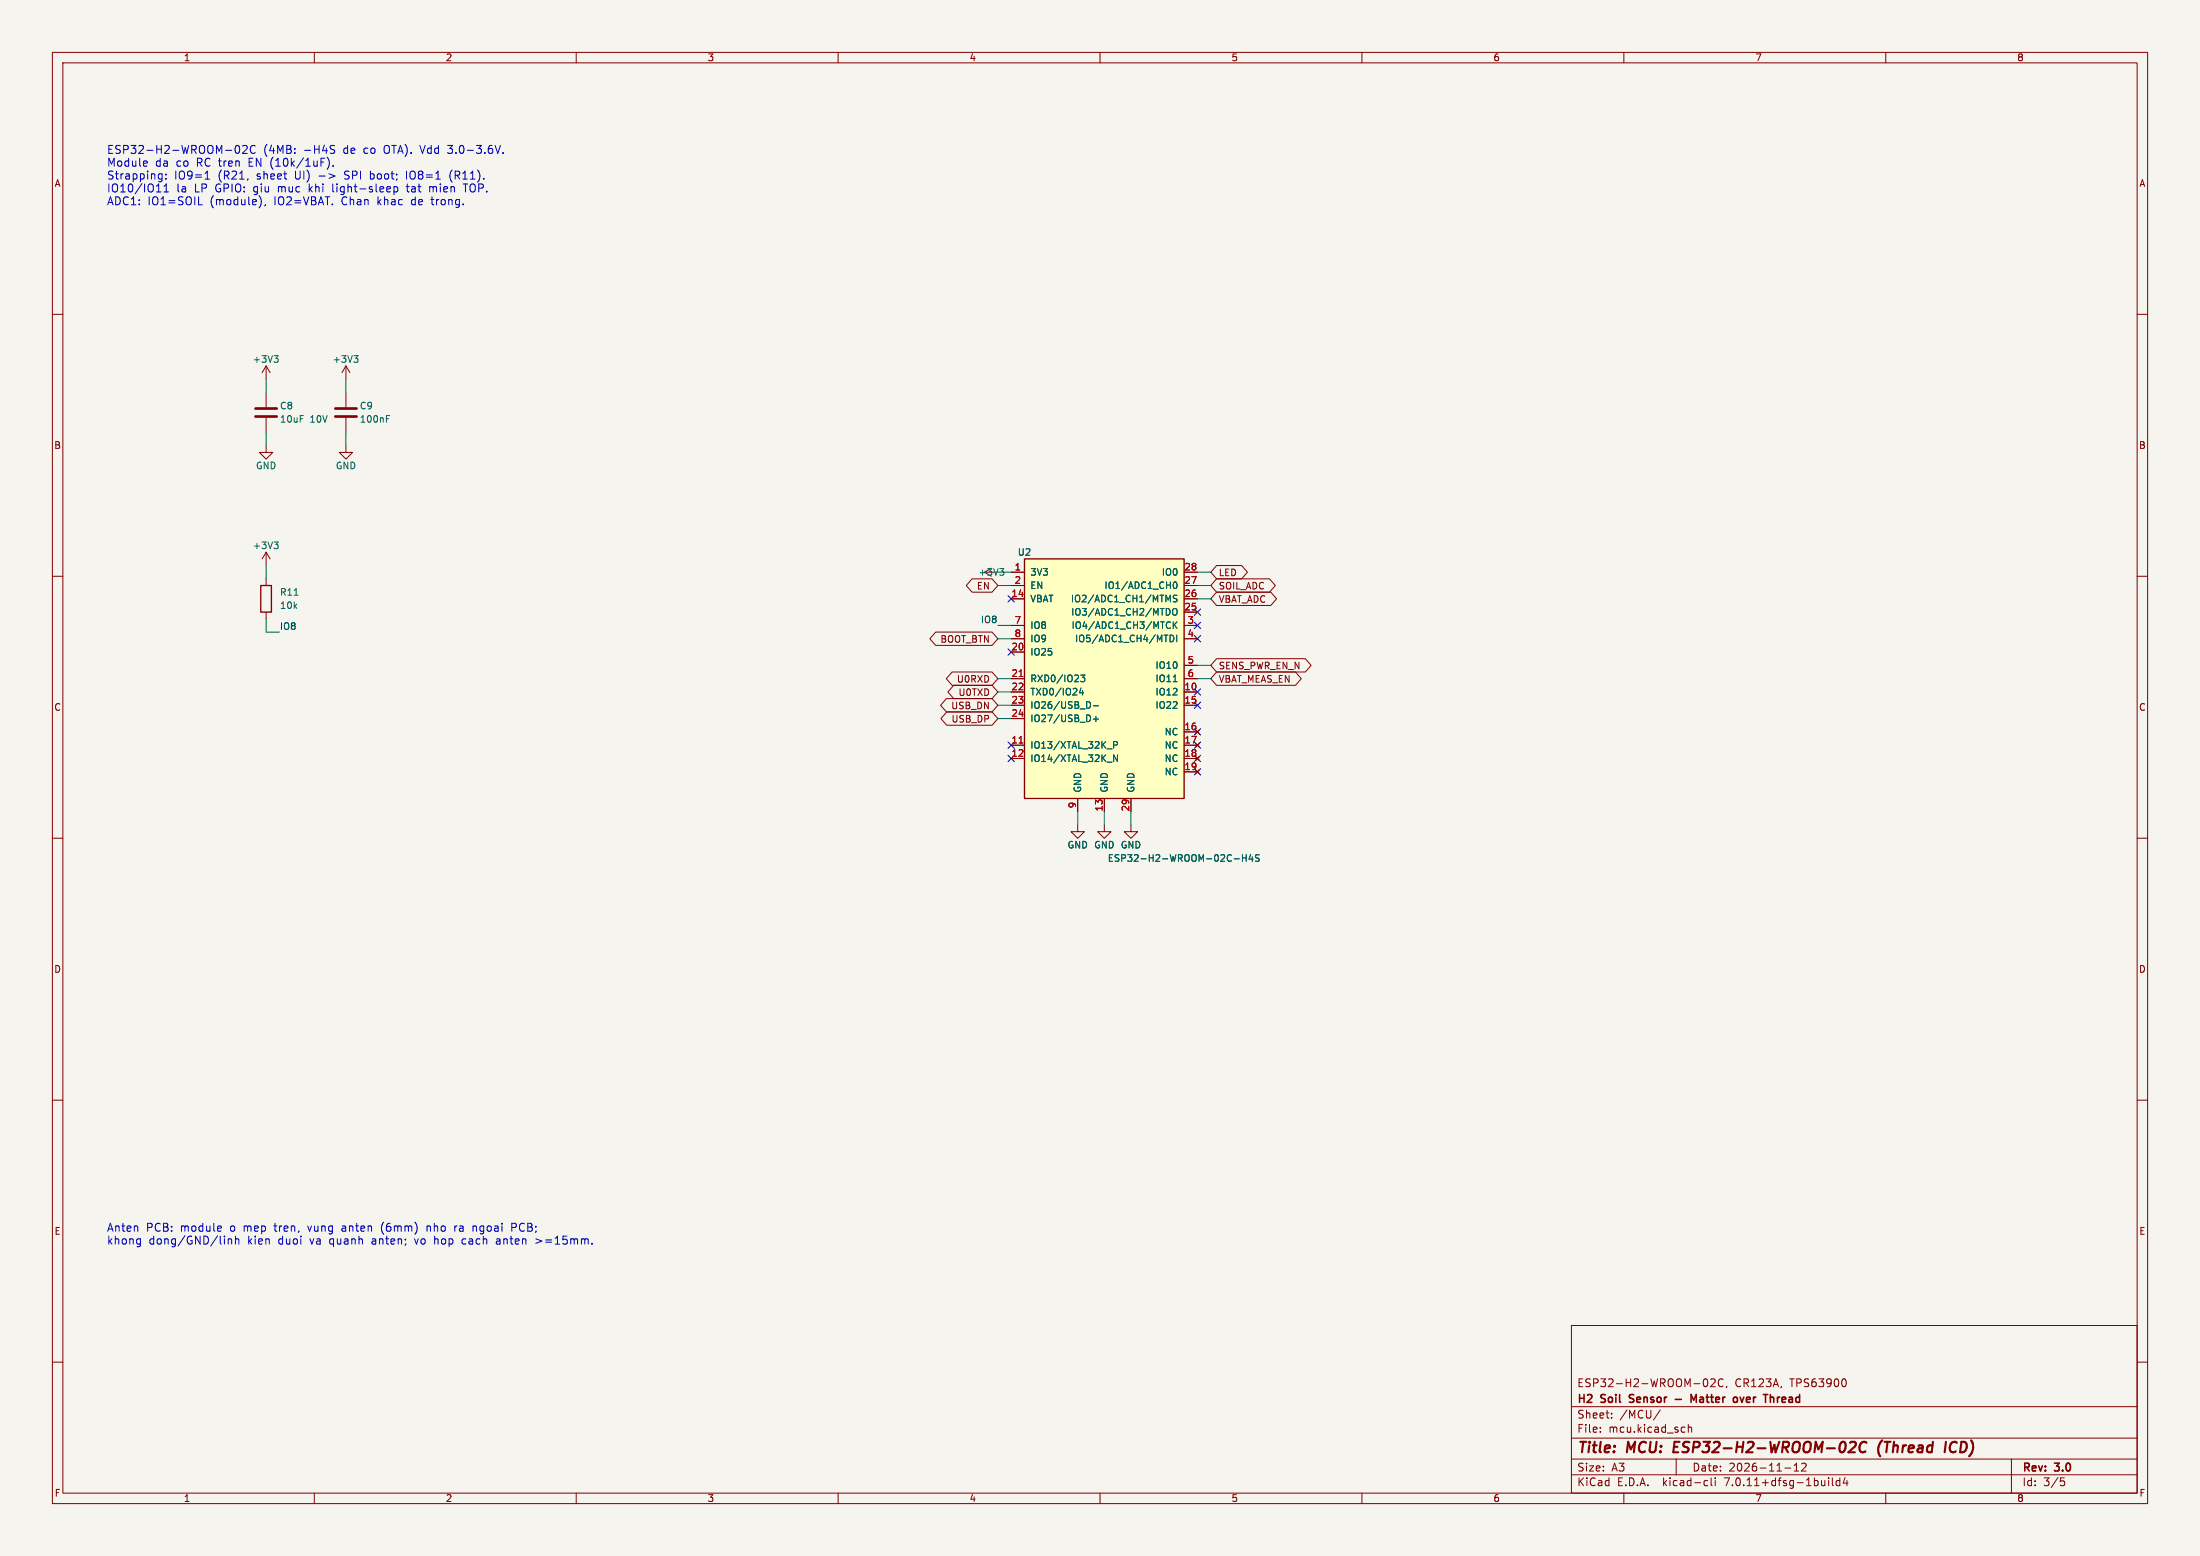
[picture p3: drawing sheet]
(kicad_sch
 (version 20230121)
 (generator eeschema)
 (paper "A3")
 (title_block
  (title "MCU: ESP32-H2-WROOM-02C (Thread ICD)")
  (date "2026-11-12")
  (rev "3.0")
  (company "H2 Soil Sensor - Matter over Thread")
  (comment 1 "ESP32-H2-WROOM-02C, CR123A, TPS63900"))
 (lib_symbols
  (symbol "Device:C"
   (pin_numbers hide)
   (pin_names (offset 0.254)) (in_bom yes) (on_board yes)
   (property "Reference" "C" (at 0.635 2.54 0) (effects (font (size 1.27 1.27)) (justify left)))
   (property "Value" "C" (at 0.635 -2.54 0) (effects (font (size 1.27 1.27)) (justify left)))
   (property "Footprint" "" (at 0.9652 -3.81 0) (effects (font (size 1.27 1.27)) hide))
   (property "Datasheet" "~" (at 0 0 0) (effects (font (size 1.27 1.27)) hide))
   (symbol "C_0_1"
    (polyline (pts (xy -2.032 -0.762) (xy 2.032 -0.762)) (stroke (width 0.508) (type default)) (fill (type none)))
    (polyline (pts (xy -2.032 0.762) (xy 2.032 0.762)) (stroke (width 0.508) (type default)) (fill (type none))))
   (symbol "C_1_1"
    (pin passive line (at 0 3.81 270) (length 2.794) (name "~" (effects (font (size 1.27 1.27)))) (number "1" (effects (font (size 1.27 1.27)))))
    (pin passive line (at 0 -3.81 90) (length 2.794) (name "~" (effects (font (size 1.27 1.27)))) (number "2" (effects (font (size 1.27 1.27)))))))
  (symbol "Device:R"
   (pin_numbers hide)
   (pin_names (offset 0)) (in_bom yes) (on_board yes)
   (property "Reference" "R" (at 2.032 0 90) (effects (font (size 1.27 1.27))))
   (property "Value" "R" (at 0 0 90) (effects (font (size 1.27 1.27))))
   (property "Footprint" "" (at -1.778 0 90) (effects (font (size 1.27 1.27)) hide))
   (property "Datasheet" "~" (at 0 0 0) (effects (font (size 1.27 1.27)) hide))
   (symbol "R_0_1"
    (rectangle (start -1.016 -2.54) (end 1.016 2.54) (stroke (width 0.254) (type default)) (fill (type none))))
   (symbol "R_1_1"
    (pin passive line (at 0 3.81 270) (length 1.27) (name "~" (effects (font (size 1.27 1.27)))) (number "1" (effects (font (size 1.27 1.27)))))
    (pin passive line (at 0 -3.81 90) (length 1.27) (name "~" (effects (font (size 1.27 1.27)))) (number "2" (effects (font (size 1.27 1.27)))))))
  (symbol "h2soil:ESP32-H2-WROOM-02C"
   (pin_names (offset 1.016)) (in_bom yes) (on_board yes)
   (property "Reference" "U" (at -15.24 24.13 0) (effects (font (size 1.27 1.27)) (justify left)))
   (property "Value" "ESP32-H2-WROOM-02C" (at 15.24 24.13 0) (effects (font (size 1.27 1.27)) (justify right)))
   (property "Footprint" "h2soil:ESP32-H2-WROOM-02C" (at 0 0 0) (effects (font (size 1.27 1.27)) hide))
   (property "Datasheet" "https://documentation.espressif.com/esp32-h2-wroom-02c_datasheet_en.pdf" (at 0 0 0) (effects (font (size 1.27 1.27)) hide))
   (symbol "ESP32-H2-WROOM-02C_0_1"
    (rectangle (start -15.24 22.86) (end 15.24 -22.86) (stroke (width 0.254) (type default)) (fill (type background))))
   (symbol "ESP32-H2-WROOM-02C_1_1"
    (pin power_in line (at -17.78 20.32 0) (length 2.54) (name "3V3" (effects (font (size 1.27 1.27)))) (number "1" (effects (font (size 1.27 1.27)))))
    (pin input line (at -17.78 17.78 0) (length 2.54) (name "EN" (effects (font (size 1.27 1.27)))) (number "2" (effects (font (size 1.27 1.27)))))
    (pin passive line (at -17.78 15.24 0) (length 2.54) (name "VBAT" (effects (font (size 1.27 1.27)))) (number "14" (effects (font (size 1.27 1.27)))))
    (pin bidirectional line (at -17.78 10.16 0) (length 2.54) (name "IO8" (effects (font (size 1.27 1.27)))) (number "7" (effects (font (size 1.27 1.27)))))
    (pin bidirectional line (at -17.78 7.62 0) (length 2.54) (name "IO9" (effects (font (size 1.27 1.27)))) (number "8" (effects (font (size 1.27 1.27)))))
    (pin bidirectional line (at -17.78 5.08 0) (length 2.54) (name "IO25" (effects (font (size 1.27 1.27)))) (number "20" (effects (font (size 1.27 1.27)))))
    (pin bidirectional line (at -17.78 0 0) (length 2.54) (name "RXD0/IO23" (effects (font (size 1.27 1.27)))) (number "21" (effects (font (size 1.27 1.27)))))
    (pin bidirectional line (at -17.78 -2.54 0) (length 2.54) (name "TXD0/IO24" (effects (font (size 1.27 1.27)))) (number "22" (effects (font (size 1.27 1.27)))))
    (pin bidirectional line (at -17.78 -5.08 0) (length 2.54) (name "IO26/USB_D-" (effects (font (size 1.27 1.27)))) (number "23" (effects (font (size 1.27 1.27)))))
    (pin bidirectional line (at -17.78 -7.62 0) (length 2.54) (name "IO27/USB_D+" (effects (font (size 1.27 1.27)))) (number "24" (effects (font (size 1.27 1.27)))))
    (pin bidirectional line (at -17.78 -12.7 0) (length 2.54) (name "IO13/XTAL_32K_P" (effects (font (size 1.27 1.27)))) (number "11" (effects (font (size 1.27 1.27)))))
    (pin bidirectional line (at -17.78 -15.24 0) (length 2.54) (name "IO14/XTAL_32K_N" (effects (font (size 1.27 1.27)))) (number "12" (effects (font (size 1.27 1.27)))))
    (pin bidirectional line (at 17.78 20.32 180) (length 2.54) (name "IO0" (effects (font (size 1.27 1.27)))) (number "28" (effects (font (size 1.27 1.27)))))
    (pin bidirectional line (at 17.78 17.78 180) (length 2.54) (name "IO1/ADC1_CH0" (effects (font (size 1.27 1.27)))) (number "27" (effects (font (size 1.27 1.27)))))
    (pin bidirectional line (at 17.78 15.24 180) (length 2.54) (name "IO2/ADC1_CH1/MTMS" (effects (font (size 1.27 1.27)))) (number "26" (effects (font (size 1.27 1.27)))))
    (pin bidirectional line (at 17.78 12.7 180) (length 2.54) (name "IO3/ADC1_CH2/MTDO" (effects (font (size 1.27 1.27)))) (number "25" (effects (font (size 1.27 1.27)))))
    (pin bidirectional line (at 17.78 10.16 180) (length 2.54) (name "IO4/ADC1_CH3/MTCK" (effects (font (size 1.27 1.27)))) (number "3" (effects (font (size 1.27 1.27)))))
    (pin bidirectional line (at 17.78 7.62 180) (length 2.54) (name "IO5/ADC1_CH4/MTDI" (effects (font (size 1.27 1.27)))) (number "4" (effects (font (size 1.27 1.27)))))
    (pin bidirectional line (at 17.78 2.54 180) (length 2.54) (name "IO10" (effects (font (size 1.27 1.27)))) (number "5" (effects (font (size 1.27 1.27)))))
    (pin bidirectional line (at 17.78 0 180) (length 2.54) (name "IO11" (effects (font (size 1.27 1.27)))) (number "6" (effects (font (size 1.27 1.27)))))
    (pin bidirectional line (at 17.78 -2.54 180) (length 2.54) (name "IO12" (effects (font (size 1.27 1.27)))) (number "10" (effects (font (size 1.27 1.27)))))
    (pin bidirectional line (at 17.78 -5.08 180) (length 2.54) (name "IO22" (effects (font (size 1.27 1.27)))) (number "15" (effects (font (size 1.27 1.27)))))
    (pin no_connect line (at 17.78 -10.16 180) (length 2.54) (name "NC" (effects (font (size 1.27 1.27)))) (number "16" (effects (font (size 1.27 1.27)))))
    (pin no_connect line (at 17.78 -12.7 180) (length 2.54) (name "NC" (effects (font (size 1.27 1.27)))) (number "17" (effects (font (size 1.27 1.27)))))
    (pin no_connect line (at 17.78 -15.24 180) (length 2.54) (name "NC" (effects (font (size 1.27 1.27)))) (number "18" (effects (font (size 1.27 1.27)))))
    (pin no_connect line (at 17.78 -17.78 180) (length 2.54) (name "NC" (effects (font (size 1.27 1.27)))) (number "19" (effects (font (size 1.27 1.27)))))
    (pin power_in line (at -5.08 -25.4 90) (length 2.54) (name "GND" (effects (font (size 1.27 1.27)))) (number "9" (effects (font (size 1.27 1.27)))))
    (pin power_in line (at 0 -25.4 90) (length 2.54) (name "GND" (effects (font (size 1.27 1.27)))) (number "13" (effects (font (size 1.27 1.27)))))
    (pin power_in line (at 5.08 -25.4 90) (length 2.54) (name "GND" (effects (font (size 1.27 1.27)))) (number "29" (effects (font (size 1.27 1.27)))))))
  (symbol "power:+3V3"
   (power)
   (pin_names (offset 0)) (in_bom yes) (on_board yes)
   (property "Reference" "#PWR" (at 0 -3.81 0) (effects (font (size 1.27 1.27)) hide))
   (property "Value" "+3V3" (at 0 3.556 0) (effects (font (size 1.27 1.27))))
   (property "Footprint" "" (at 0 0 0) (effects (font (size 1.27 1.27)) hide))
   (property "Datasheet" "" (at 0 0 0) (effects (font (size 1.27 1.27)) hide))
   (symbol "+3V3_0_1"
    (polyline (pts (xy -0.762 1.27) (xy 0 2.54)) (stroke (width 0) (type default)) (fill (type none)))
    (polyline (pts (xy 0 0) (xy 0 2.54)) (stroke (width 0) (type default)) (fill (type none)))
    (polyline (pts (xy 0 2.54) (xy 0.762 1.27)) (stroke (width 0) (type default)) (fill (type none))))
   (symbol "+3V3_1_1"
    (pin power_in line (at 0 0 90) (length 0)
    hide (name "+3V3" (effects (font (size 1.27 1.27)))) (number "1" (effects (font (size 1.27 1.27)))))))
  (symbol "power:GND"
   (power)
   (pin_names (offset 0)) (in_bom yes) (on_board yes)
   (property "Reference" "#PWR" (at 0 -6.35 0) (effects (font (size 1.27 1.27)) hide))
   (property "Value" "GND" (at 0 -3.81 0) (effects (font (size 1.27 1.27))))
   (property "Footprint" "" (at 0 0 0) (effects (font (size 1.27 1.27)) hide))
   (property "Datasheet" "" (at 0 0 0) (effects (font (size 1.27 1.27)) hide))
   (symbol "GND_0_1"
    (polyline (pts (xy 0 0) (xy 0 -1.27) (xy 1.27 -1.27) (xy 0 -2.54) (xy -1.27 -1.27) (xy 0 -1.27)) (stroke (width 0) (type default)) (fill (type none))))
   (symbol "GND_1_1"
    (pin power_in line (at 0 0 270) (length 0)
    hide (name "GND" (effects (font (size 1.27 1.27)))) (number "1" (effects (font (size 1.27 1.27))))))))
 (symbol
  (lib_id "h2soil:ESP32-H2-WROOM-02C") (at 210.82 129.54 0) (unit 1) (in_bom yes) (on_board yes) (dnp no)
  (property "Reference" "U2" (at 195.58 105.41 0) (effects (font (size 1.27 1.27))))
  (property "Value" "ESP32-H2-WROOM-02C-H4S" (at 226.06 163.83 0) (effects (font (size 1.27 1.27))))
  (property "Footprint" "h2soil:ESP32-H2-WROOM-02C" (at 210.82 129.54 0) (effects (font (size 1.27 1.27)) hide))
  (property "Datasheet" "" (at 210.82 129.54 0) (effects (font (size 1.27 1.27)) hide))
  (property "MPN" "ESP32-H2-WROOM-02C-H4S" (at 210.82 129.54 0) (effects (font (size 1.27 1.27)) hide))
  (property "Manufacturer" "Espressif" (at 210.82 129.54 0) (effects (font (size 1.27 1.27)) hide))
  (property "Note" "Module 4MB flash (H4S) de co OTA Matter. Khong co trong BOM lap rap" (at 210.82 129.54 0) (effects (font (size 1.27 1.27)) hide)) (pin "1") (pin "2") (pin "14") (pin "7") (pin "8") (pin "20") (pin "21") (pin "22") (pin "23") (pin "24") (pin "11") (pin "12") (pin "28") (pin "27") (pin "26") (pin "25") (pin "3") (pin "4") (pin "5") (pin "6") (pin "10") (pin "15") (pin "16") (pin "17") (pin "18") (pin "19") (pin "9") (pin "13") (pin "29"))
 (wire (pts (xy 193.04 109.22) (xy 190.5 109.22)) (stroke (width 0) (type default)))
 (symbol
  (lib_id "power:+3V3") (at 190.5 109.22 90) (unit 1) (in_bom yes) (on_board yes) (dnp no)
  (property "Reference" "#PWR034" (at 190.5 109.22 0) (effects (font (size 1.27 1.27)) hide))
  (property "Value" "+3V3" (at 186.69 109.22 90) (effects (font (size 1.27 1.27)) (justify right)))
  (property "Footprint" "" (at 190.5 109.22 0) (effects (font (size 1.27 1.27)) hide))
  (property "Datasheet" "" (at 190.5 109.22 0) (effects (font (size 1.27 1.27)) hide)) (pin "1"))
 (wire (pts (xy 193.04 111.76) (xy 190.5 111.76)) (stroke (width 0) (type default)))
 (global_label "EN"
  (shape bidirectional) (at 190.5 111.76 180) (fields_autoplaced) (effects (font (size 1.27 1.27)) (justify right))
  (property "Intersheetrefs" "${INTERSHEET_REFS}" (at 190.5 111.76 0) (effects (font (size 1.27 1.27)) hide)))
 (no_connect (at 193.04 114.3))
 (wire (pts (xy 193.04 119.38) (xy 190.5 119.38)) (stroke (width 0) (type default)))
 (label "IO8" (at 190.5 119.38 180) (fields_autoplaced) (effects (font (size 1.27 1.27)) (justify right bottom)))
 (wire (pts (xy 193.04 121.92) (xy 190.5 121.92)) (stroke (width 0) (type default)))
 (global_label "BOOT_BTN"
  (shape bidirectional) (at 190.5 121.92 180) (fields_autoplaced) (effects (font (size 1.27 1.27)) (justify right))
  (property "Intersheetrefs" "${INTERSHEET_REFS}" (at 190.5 121.92 0) (effects (font (size 1.27 1.27)) hide)))
 (no_connect (at 193.04 124.46))
 (wire (pts (xy 193.04 129.54) (xy 190.5 129.54)) (stroke (width 0) (type default)))
 (global_label "U0RXD"
  (shape bidirectional) (at 190.5 129.54 180) (fields_autoplaced) (effects (font (size 1.27 1.27)) (justify right))
  (property "Intersheetrefs" "${INTERSHEET_REFS}" (at 190.5 129.54 0) (effects (font (size 1.27 1.27)) hide)))
 (wire (pts (xy 193.04 132.08) (xy 190.5 132.08)) (stroke (width 0) (type default)))
 (global_label "U0TXD"
  (shape bidirectional) (at 190.5 132.08 180) (fields_autoplaced) (effects (font (size 1.27 1.27)) (justify right))
  (property "Intersheetrefs" "${INTERSHEET_REFS}" (at 190.5 132.08 0) (effects (font (size 1.27 1.27)) hide)))
 (wire (pts (xy 193.04 134.62) (xy 190.5 134.62)) (stroke (width 0) (type default)))
 (global_label "USB_DN"
  (shape bidirectional) (at 190.5 134.62 180) (fields_autoplaced) (effects (font (size 1.27 1.27)) (justify right))
  (property "Intersheetrefs" "${INTERSHEET_REFS}" (at 190.5 134.62 0) (effects (font (size 1.27 1.27)) hide)))
 (wire (pts (xy 193.04 137.16) (xy 190.5 137.16)) (stroke (width 0) (type default)))
 (global_label "USB_DP"
  (shape bidirectional) (at 190.5 137.16 180) (fields_autoplaced) (effects (font (size 1.27 1.27)) (justify right))
  (property "Intersheetrefs" "${INTERSHEET_REFS}" (at 190.5 137.16 0) (effects (font (size 1.27 1.27)) hide)))
 (no_connect (at 193.04 142.24))
 (no_connect (at 193.04 144.78))
 (wire (pts (xy 228.6 109.22) (xy 231.14 109.22)) (stroke (width 0) (type default)))
 (global_label "LED"
  (shape bidirectional) (at 231.14 109.22 0) (fields_autoplaced) (effects (font (size 1.27 1.27)) (justify left))
  (property "Intersheetrefs" "${INTERSHEET_REFS}" (at 231.14 109.22 0) (effects (font (size 1.27 1.27)) hide)))
 (wire (pts (xy 228.6 111.76) (xy 231.14 111.76)) (stroke (width 0) (type default)))
 (global_label "SOIL_ADC"
  (shape bidirectional) (at 231.14 111.76 0) (fields_autoplaced) (effects (font (size 1.27 1.27)) (justify left))
  (property "Intersheetrefs" "${INTERSHEET_REFS}" (at 231.14 111.76 0) (effects (font (size 1.27 1.27)) hide)))
 (wire (pts (xy 228.6 114.3) (xy 231.14 114.3)) (stroke (width 0) (type default)))
 (global_label "VBAT_ADC"
  (shape bidirectional) (at 231.14 114.3 0) (fields_autoplaced) (effects (font (size 1.27 1.27)) (justify left))
  (property "Intersheetrefs" "${INTERSHEET_REFS}" (at 231.14 114.3 0) (effects (font (size 1.27 1.27)) hide)))
 (no_connect (at 228.6 116.84))
 (no_connect (at 228.6 119.38))
 (no_connect (at 228.6 121.92))
 (wire (pts (xy 228.6 127) (xy 231.14 127)) (stroke (width 0) (type default)))
 (global_label "SENS_PWR_EN_N"
  (shape bidirectional) (at 231.14 127 0) (fields_autoplaced) (effects (font (size 1.27 1.27)) (justify left))
  (property "Intersheetrefs" "${INTERSHEET_REFS}" (at 231.14 127 0) (effects (font (size 1.27 1.27)) hide)))
 (wire (pts (xy 228.6 129.54) (xy 231.14 129.54)) (stroke (width 0) (type default)))
 (global_label "VBAT_MEAS_EN"
  (shape bidirectional) (at 231.14 129.54 0) (fields_autoplaced) (effects (font (size 1.27 1.27)) (justify left))
  (property "Intersheetrefs" "${INTERSHEET_REFS}" (at 231.14 129.54 0) (effects (font (size 1.27 1.27)) hide)))
 (no_connect (at 228.6 132.08))
 (no_connect (at 228.6 134.62))
 (no_connect (at 228.6 139.7))
 (no_connect (at 228.6 142.24))
 (no_connect (at 228.6 144.78))
 (no_connect (at 228.6 147.32))
 (wire (pts (xy 205.74 154.94) (xy 205.74 157.48)) (stroke (width 0) (type default)))
 (symbol
  (lib_id "power:GND") (at 205.74 157.48 0) (unit 1) (in_bom yes) (on_board yes) (dnp no)
  (property "Reference" "#PWR035" (at 205.74 157.48 0) (effects (font (size 1.27 1.27)) hide))
  (property "Value" "GND" (at 205.74 161.29 0) (effects (font (size 1.27 1.27))))
  (property "Footprint" "" (at 205.74 157.48 0) (effects (font (size 1.27 1.27)) hide))
  (property "Datasheet" "" (at 205.74 157.48 0) (effects (font (size 1.27 1.27)) hide)) (pin "1"))
 (wire (pts (xy 210.82 154.94) (xy 210.82 157.48)) (stroke (width 0) (type default)))
 (symbol
  (lib_id "power:GND") (at 210.82 157.48 0) (unit 1) (in_bom yes) (on_board yes) (dnp no)
  (property "Reference" "#PWR036" (at 210.82 157.48 0) (effects (font (size 1.27 1.27)) hide))
  (property "Value" "GND" (at 210.82 161.29 0) (effects (font (size 1.27 1.27))))
  (property "Footprint" "" (at 210.82 157.48 0) (effects (font (size 1.27 1.27)) hide))
  (property "Datasheet" "" (at 210.82 157.48 0) (effects (font (size 1.27 1.27)) hide)) (pin "1"))
 (wire (pts (xy 215.9 154.94) (xy 215.9 157.48)) (stroke (width 0) (type default)))
 (symbol
  (lib_id "power:GND") (at 215.9 157.48 0) (unit 1) (in_bom yes) (on_board yes) (dnp no)
  (property "Reference" "#PWR037" (at 215.9 157.48 0) (effects (font (size 1.27 1.27)) hide))
  (property "Value" "GND" (at 215.9 161.29 0) (effects (font (size 1.27 1.27))))
  (property "Footprint" "" (at 215.9 157.48 0) (effects (font (size 1.27 1.27)) hide))
  (property "Datasheet" "" (at 215.9 157.48 0) (effects (font (size 1.27 1.27)) hide)) (pin "1"))
 (symbol
  (lib_id "Device:C") (at 50.8 78.74 0) (unit 1) (in_bom yes) (on_board yes) (dnp no)
  (property "Reference" "C8" (at 53.34 77.47 0) (effects (font (size 1.27 1.27)) (justify left)))
  (property "Value" "10uF 10V" (at 53.34 80.01 0) (effects (font (size 1.27 1.27)) (justify left)))
  (property "Footprint" "Capacitor_SMD:C_0603_1608Metric" (at 50.8 78.74 0) (effects (font (size 1.27 1.27)) hide))
  (property "Datasheet" "" (at 50.8 78.74 0) (effects (font (size 1.27 1.27)) hide))
  (property "LCSC" "C19702" (at 50.8 78.74 0) (effects (font (size 1.27 1.27)) hide))
  (property "MPN" "CL10A106KP8NNNC" (at 50.8 78.74 0) (effects (font (size 1.27 1.27)) hide))
  (property "Manufacturer" "Samsung" (at 50.8 78.74 0) (effects (font (size 1.27 1.27)) hide))
  (property "Note" "Sat chan 3V3 module" (at 50.8 78.74 0) (effects (font (size 1.27 1.27)) hide)) (pin "1") (pin "2"))
 (wire (pts (xy 50.8 74.93) (xy 50.8 72.39)) (stroke (width 0) (type default)))
 (symbol
  (lib_id "power:+3V3") (at 50.8 72.39 0) (unit 1) (in_bom yes) (on_board yes) (dnp no)
  (property "Reference" "#PWR038" (at 50.8 72.39 0) (effects (font (size 1.27 1.27)) hide))
  (property "Value" "+3V3" (at 50.8 68.58 0) (effects (font (size 1.27 1.27))))
  (property "Footprint" "" (at 50.8 72.39 0) (effects (font (size 1.27 1.27)) hide))
  (property "Datasheet" "" (at 50.8 72.39 0) (effects (font (size 1.27 1.27)) hide)) (pin "1"))
 (wire (pts (xy 50.8 82.55) (xy 50.8 85.09)) (stroke (width 0) (type default)))
 (symbol
  (lib_id "power:GND") (at 50.8 85.09 0) (unit 1) (in_bom yes) (on_board yes) (dnp no)
  (property "Reference" "#PWR039" (at 50.8 85.09 0) (effects (font (size 1.27 1.27)) hide))
  (property "Value" "GND" (at 50.8 88.9 0) (effects (font (size 1.27 1.27))))
  (property "Footprint" "" (at 50.8 85.09 0) (effects (font (size 1.27 1.27)) hide))
  (property "Datasheet" "" (at 50.8 85.09 0) (effects (font (size 1.27 1.27)) hide)) (pin "1"))
 (symbol
  (lib_id "Device:C") (at 66.04 78.74 0) (unit 1) (in_bom yes) (on_board yes) (dnp no)
  (property "Reference" "C9" (at 68.58 77.47 0) (effects (font (size 1.27 1.27)) (justify left)))
  (property "Value" "100nF" (at 68.58 80.01 0) (effects (font (size 1.27 1.27)) (justify left)))
  (property "Footprint" "Capacitor_SMD:C_0603_1608Metric" (at 66.04 78.74 0) (effects (font (size 1.27 1.27)) hide))
  (property "Datasheet" "" (at 66.04 78.74 0) (effects (font (size 1.27 1.27)) hide))
  (property "LCSC" "C14663" (at 66.04 78.74 0) (effects (font (size 1.27 1.27)) hide))
  (property "MPN" "CC0603KRX7R9BB104" (at 66.04 78.74 0) (effects (font (size 1.27 1.27)) hide))
  (property "Manufacturer" "YAGEO" (at 66.04 78.74 0) (effects (font (size 1.27 1.27)) hide)) (pin "1") (pin "2"))
 (wire (pts (xy 66.04 74.93) (xy 66.04 72.39)) (stroke (width 0) (type default)))
 (symbol
  (lib_id "power:+3V3") (at 66.04 72.39 0) (unit 1) (in_bom yes) (on_board yes) (dnp no)
  (property "Reference" "#PWR040" (at 66.04 72.39 0) (effects (font (size 1.27 1.27)) hide))
  (property "Value" "+3V3" (at 66.04 68.58 0) (effects (font (size 1.27 1.27))))
  (property "Footprint" "" (at 66.04 72.39 0) (effects (font (size 1.27 1.27)) hide))
  (property "Datasheet" "" (at 66.04 72.39 0) (effects (font (size 1.27 1.27)) hide)) (pin "1"))
 (wire (pts (xy 66.04 82.55) (xy 66.04 85.09)) (stroke (width 0) (type default)))
 (symbol
  (lib_id "power:GND") (at 66.04 85.09 0) (unit 1) (in_bom yes) (on_board yes) (dnp no)
  (property "Reference" "#PWR041" (at 66.04 85.09 0) (effects (font (size 1.27 1.27)) hide))
  (property "Value" "GND" (at 66.04 88.9 0) (effects (font (size 1.27 1.27))))
  (property "Footprint" "" (at 66.04 85.09 0) (effects (font (size 1.27 1.27)) hide))
  (property "Datasheet" "" (at 66.04 85.09 0) (effects (font (size 1.27 1.27)) hide)) (pin "1"))
 (symbol
  (lib_id "Device:R") (at 50.8 114.3 0) (unit 1) (in_bom yes) (on_board yes) (dnp no)
  (property "Reference" "R11" (at 53.34 113.03 0) (effects (font (size 1.27 1.27)) (justify left)))
  (property "Value" "10k" (at 53.34 115.57 0) (effects (font (size 1.27 1.27)) (justify left)))
  (property "Footprint" "Resistor_SMD:R_0603_1608Metric" (at 50.8 114.3 0) (effects (font (size 1.27 1.27)) hide))
  (property "Datasheet" "" (at 50.8 114.3 0) (effects (font (size 1.27 1.27)) hide))
  (property "LCSC" "C25804" (at 50.8 114.3 0) (effects (font (size 1.27 1.27)) hide))
  (property "MPN" "0603WAF1002T5E" (at 50.8 114.3 0) (effects (font (size 1.27 1.27)) hide))
  (property "Manufacturer" "UNI-ROYAL" (at 50.8 114.3 0) (effects (font (size 1.27 1.27)) hide))
  (property "Note" "GPIO8 strapping = 1 (cho phep download mode)" (at 50.8 114.3 0) (effects (font (size 1.27 1.27)) hide)) (pin "1") (pin "2"))
 (wire (pts (xy 50.8 110.49) (xy 50.8 107.95)) (stroke (width 0) (type default)))
 (symbol
  (lib_id "power:+3V3") (at 50.8 107.95 0) (unit 1) (in_bom yes) (on_board yes) (dnp no)
  (property "Reference" "#PWR042" (at 50.8 107.95 0) (effects (font (size 1.27 1.27)) hide))
  (property "Value" "+3V3" (at 50.8 104.14 0) (effects (font (size 1.27 1.27))))
  (property "Footprint" "" (at 50.8 107.95 0) (effects (font (size 1.27 1.27)) hide))
  (property "Datasheet" "" (at 50.8 107.95 0) (effects (font (size 1.27 1.27)) hide)) (pin "1"))
 (wire (pts (xy 50.8 118.11) (xy 50.8 120.65)) (stroke (width 0) (type default)))
 (wire (pts (xy 50.8 120.65) (xy 53.34 120.65)) (stroke (width 0) (type default)))
 (label "IO8" (at 53.34 120.65 0) (fields_autoplaced) (effects (font (size 1.27 1.27)) (justify left bottom)))
 (text "ESP32-H2-WROOM-02C (4MB: -H4S de co OTA). Vdd 3.0-3.6V.\nModule da co RC tren EN (10k/1uF).\nStrapping: IO9=1 (R21, sheet UI) -> SPI boot; IO8=1 (R11).\nIO10/IO11 la LP GPIO: giu muc khi light-sleep tat mien TOP.\nADC1: IO1=SOIL (module), IO2=VBAT. Chan khac de trong." (at 20.32 27.94 0) (effects (font (size 1.524 1.524)) (justify left top)))
 (text "Anten PCB: module o mep tren, vung anten (6mm) nho ra ngoai PCB;\nkhong dong/GND/linh kien duoi va quanh anten; vo hop cach anten >=15mm." (at 20.32 233.68 0) (effects (font (size 1.524 1.524)) (justify left top))))
